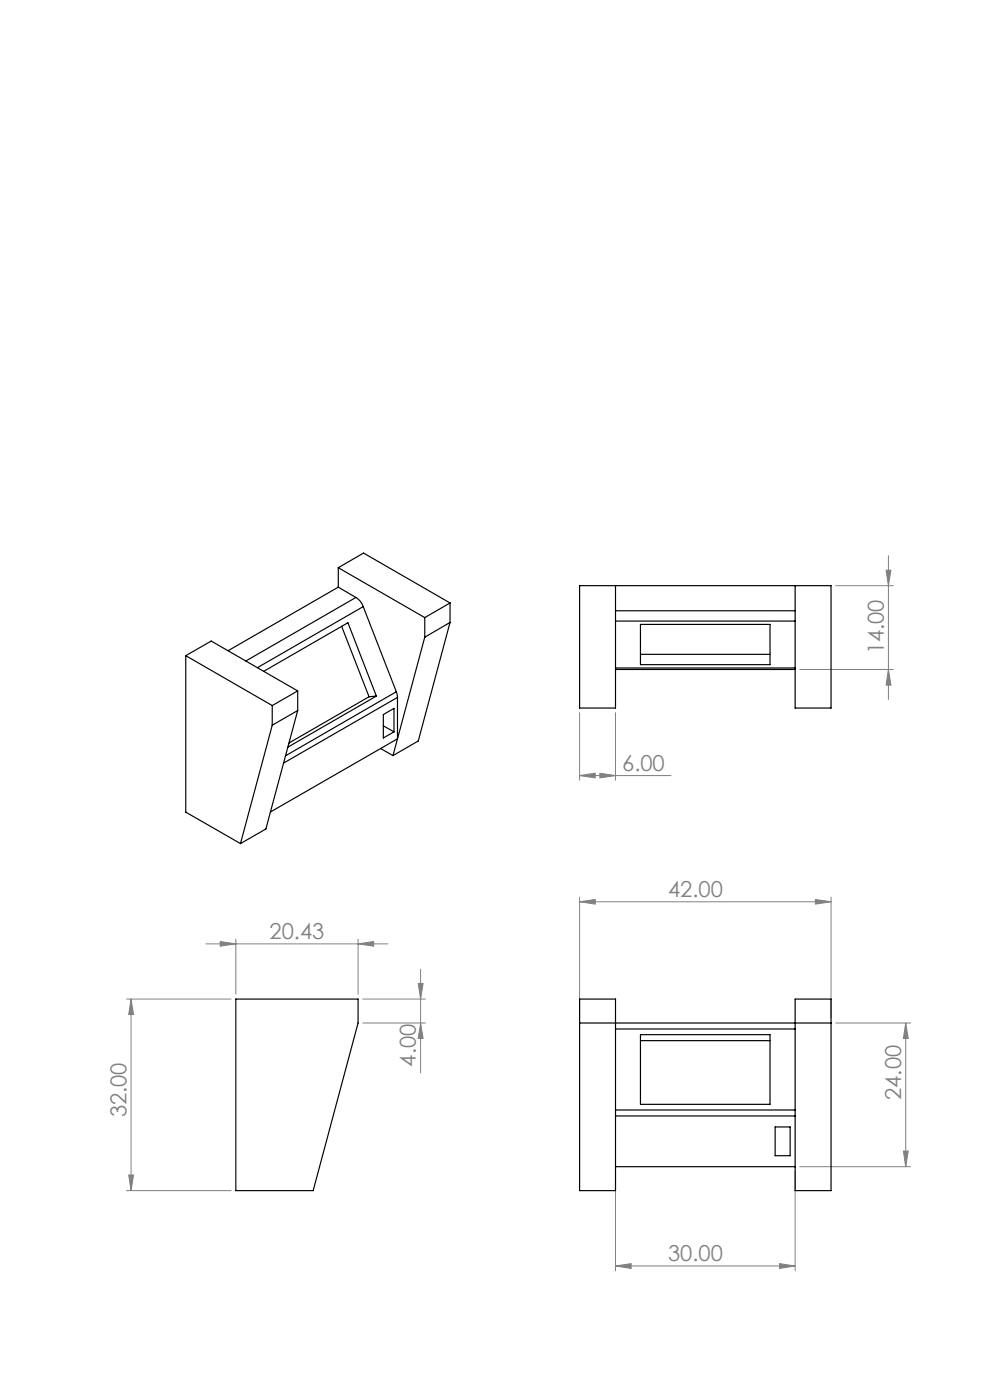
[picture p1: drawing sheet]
<svg xmlns="http://www.w3.org/2000/svg" width="210mm" height="297mm" viewBox="0 0 210 297" stroke-linecap="round" stroke-linejoin="round" font-family="sans-serif">
<g fill="none" stroke="#808080" stroke-width=".21">
<path d="M188.5 117.9v30.5M177.3 124.2h12.2M188 121h1l-.5 3.2zM122.9 151.2v14.3M130.6 151.2v14.3M169.7 142h19.8M188.5 142l.5 3.3h-1zM122.9 164.5l3.4-.5v1zM122.9 164.5h19.4M127.2 164l3.4 .5-3.4 .5zM46.7 199.7l3.3 .5-3.3 .5zM50 199.2v11.7"/>
<path d="M76 199.2v11.7M122.9 191.3l3.4-.5v1zM122.9 190.3v25.7M122.9 191.3h53.4M173 190.8l3.3 .5-3.3 .5zM176.3 190.3v25.7M26.8 211.9h22.2M27.8 211.9v40.7M27.8 211.9l.5 3.3h-1zM43.7 200.2h38.6M76 200.2l3.3-.5v1zM76.9 217h13.3"/>
<path d="M76.9 211.9h13.3M88.7 208.6h1l-.5 3.3zM89.2 217l.5 3.3h-1zM89.2 205.6v22M177.3 217h15.8M192.1 217l.6 3.3h-1.1zM192.1 217v30.5M26.8 252.6h22.2M27.3 249.3h1l-.5 3.3zM130.6 248.5v21.1M168.7 248.5v21.1M169.7 247.5h23.4"/>
<path d="M191.6 244.2h1.1l-.6 3.3zM130.6 268.6l3.3-.5v1zM130.6 268.6h38.1M165.3 268.1l3.4 .5-3.4 .5z"/>
</g>
<g fill="#808080">
<path d="M122.9 191.3l3.4-.5v1zM173 190.8l3.3 .5-3.3 .5zM46.7 199.7l3.3 .5-3.3 .5zM76 200.2l3.3-.5v1zM122.9 164.5l3.4-.5v1zM127.2 164l3.4 .5-3.4 .5z"/>
<path d="M130.6 268.6l3.3-.5v1zM165.3 268.1l3.4 .5-3.4 .5z"/>
<path d="M89.2 217l.5 3.3h-1zM88.7 208.6h1l-.5 3.3zM188.5 142l.5 3.3h-1zM188 121h1l-.5 3.2z"/>
<path d="M191.6 244.2h1.1l-.6 3.3zM192.1 217l.6 3.3h-1.1z"/>
<path d="M27.8 211.9l.5 3.3h-1zM27.3 249.3h1l-.5 3.3z"/>
</g>
<g fill="none" stroke="#000" stroke-width=".25">
<path d="M39.4 139.1l18.3 10.6M39.4 139.1l5.4-3.1 18.3 10.6M39.4 139.1v33.2l11.6 6.7M71.8 124.6l3.7 2.1M71.8 124.6l-23.4 13.4M71.8 120.4l18.3 10.6M71.8 120.4v4.2M71.8 120.4l5.3-3.1 18.4 10.6M72.5 132.9l5.8 14.9M75.5 126.7l.9 .8 .6 1.2M75.5 126.7l-23.4 13.5M77 128.7l7.1 18.1"/>
<path d="M77 128.7l-22.4 12.9M90.1 131v4.2M90.1 135.2l-6.7 25.1M95.5 127.9l-5.4 3.1M95.5 127.9v4.1M95.5 132l-5.4 3.2M95.5 132l-6.8 25.2-5.3 3.1M130.6 124.2v26h-7.7v-26h53.4v26h-7.6v-26M130.6 129.6h38.1M130.6 131.8h38.1M135.9 132.5h27.4v8.5h-27.4zM135.9 138.8h27.4"/>
<path d="M56 142.4l17.8-10.3 6 15.6M57.7 149.7v4.1M57.7 153.8l-6.7 25.2M63.1 150.7l-5.4 3.1M63.1 146.6l-5.4 3.1M63.1 146.6v4.1M63.1 150.7l-5.7 21.6M78.3 147.8l-17 9.8M79.8 147.7l-18.7 10.8M79.8 147.7l-1.5 .1M80.7 158.8l2.7 1.5M81.3 151.6l2.3-1.3v5l-2.3 1.3z"/>
<path d="M81.3 154l2.3 1.3M84.1 146.8l.2 1.2M84.1 146.8l-23.5 13.5M84.3 148v8.7l-26.9 15.6M84.3 148l-24.2 13.9M130.6 141.7h38.1M130.6 142h38.1M57.4 172.3l-1 3.6-5.4 3.1M50 211.9h26v5.1l-9.6 35.6h-16.4zM122.9 217h53.4M122.9 211.9h7.7v40.7h-7.7zM130.6 218.3h38.1"/>
<path d="M135.9 219.5h27.4v14.8h-27.4zM168.7 211.9h7.6v40.7h-7.6zM130.6 236.7h38.1M130.6 235.5h38.1M135.9 220.8h27.4M164.4 239.1h3.2v6.1h-3.2zM130.6 247.5h38.1"/>
</g>
<g font-size="4.7" fill="#808080">
<text x="187.5" y="138.8" transform="rotate(-90 187.5 138.8)">14.00</text>
<text x="132" y="163.5">6.00</text>
<text x="141.7" y="190.3">42.00</text>
<text x="57.2" y="199.2">20.43</text>
<text x="88.2" y="226.3" transform="rotate(-90 88.2 226.3)">4.00</text>
<text x="191.1" y="233.3" transform="rotate(-90 191.1 233.3)">24.00</text>
<text x="26.8" y="237" transform="rotate(-90 26.8 237)">32.00</text>
<text x="141.7" y="267.5">30.00</text>
</g>
</svg>
